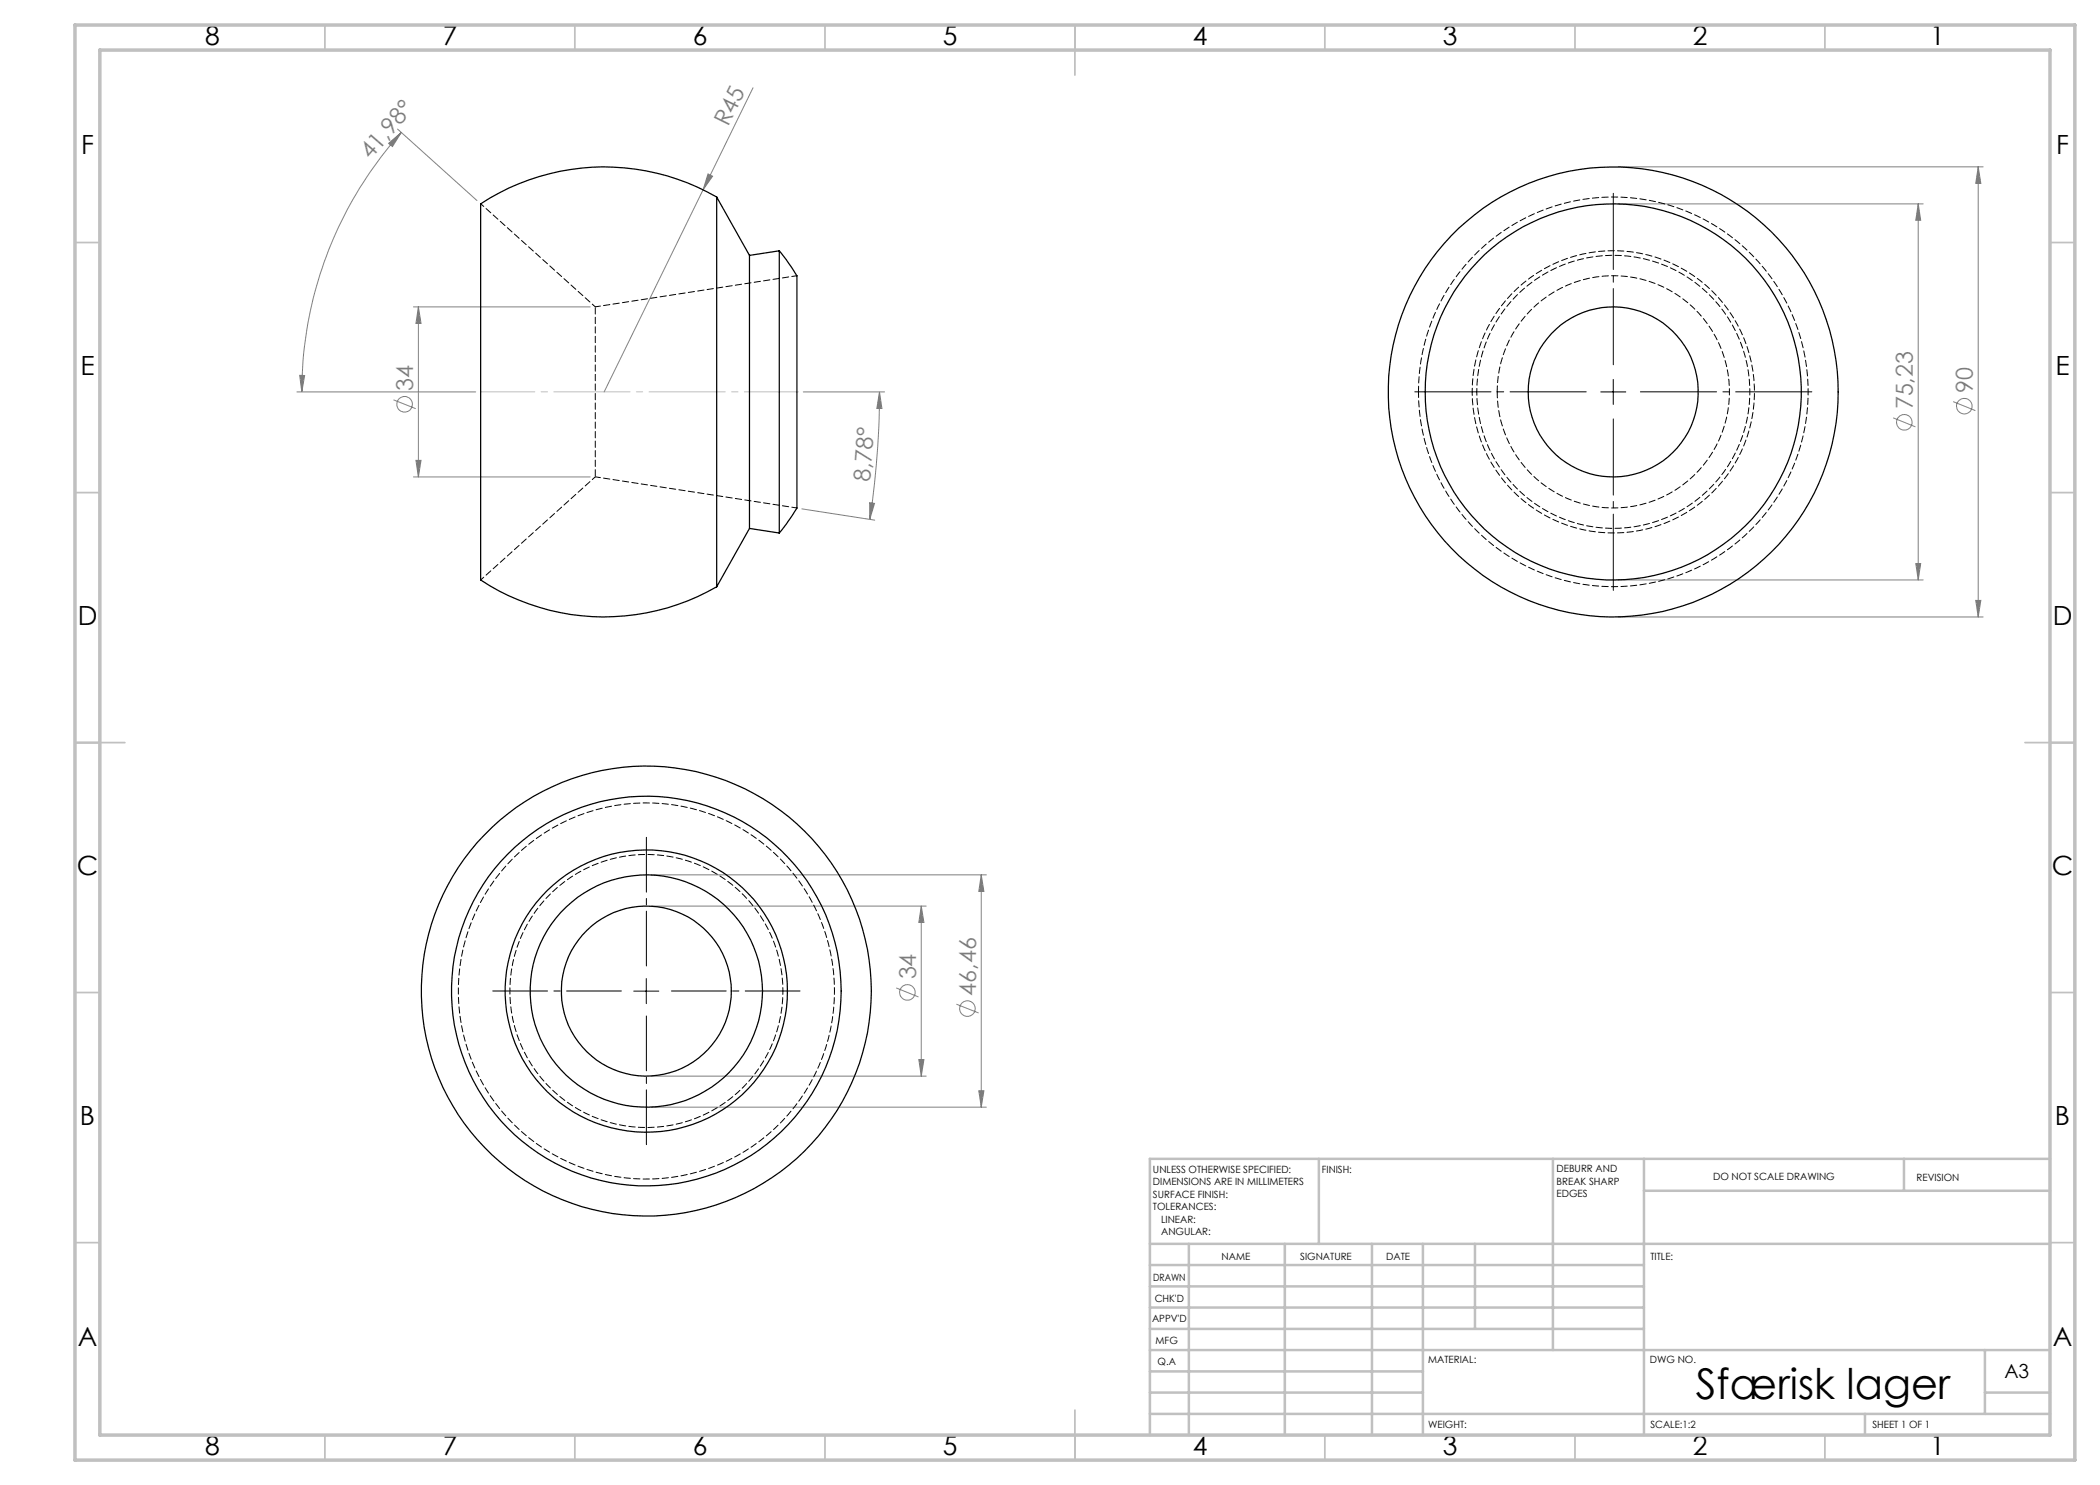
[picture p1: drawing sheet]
<svg xmlns="http://www.w3.org/2000/svg" width="420mm" height="297mm" viewBox="0 0 420 297" stroke-linecap="round" stroke-linejoin="round" font-family="sans-serif">
<g fill="none" stroke="#808080" stroke-width=".2">
<path d="M150.6 17.6l-10 20.4M77.7 28.7l2.6-2.2-1.8 2.8zM79.5 25.8l15.9 14.3M80.3 26.5a77.6 77.6 0 0 0-19.9 51.9M140.6 38l-19.8 40.4M141.6 34.8l.9 .4-1.9 2.8zM323.6 33.4h73M395.6 33.4l.6 3.3h-1.1zM395.6 33.4v90M323.6 40.8h61M383.6 40.8l.5 3.3h-.9zM383.6 40.8v75.2"/>
<path d="M59.4 78.4h35.7M59.9 75.1h1l-.5 3.3zM78.7 80l4.4 1.7M82.7 61.4h35.3M83.7 61.4l.5 3.3h-1zM83.7 61.4v34M160.7 78.4h16.2M175.9 78.4l.5 3.3h-1zM175.9 78.4a171 171 0 0 1-1.9 25.5M82.7 95.4h35.3M83.2 92.1h1l-.5 3.3zM378.6 83.6l4.5 1.8"/>
<path d="M390.6 80.3l4.5 1.8M160.4 101.8l14.5 2.2M173.9 100.5l1 .2-.9 3.2zM323.6 116h61M383.2 112.7h.9l-.5 3.3zM323.6 123.4h73M395.1 120.1h1.1l-.6 3.3zM130.2 175h67.1M196.3 175l.5 3.3h-1zM196.3 175v46.4M130.2 181.2h55M179.2 197.6l4.5 1.8"/>
<path d="M184.3 181.2l.5 3.3h-1zM184.3 181.2v34M130.2 215.2h55M183.8 211.9h1l-.5 3.3zM191.3 200.8l4.4 1.8M195.8 218.2h1l-.5 3.2zM130.2 221.4h67.1"/>
<circle cx="80.9" cy="80.9" r="1.55"/>
<circle cx="380.9" cy="84.5" r="1.56"/>
<circle cx="392.9" cy="81.2" r="1.56"/>
<circle cx="181.5" cy="198.5" r="1.56"/>
<circle cx="193.5" cy="201.7" r="1.55"/>
</g>
<path d="M317.7 78.4h-35.2M322.7 73.4v-35.1M327.7 78.4h35.1M322.7 83.4v35.1" fill="none" stroke="#000" stroke-width=".2" stroke-dasharray="15.2 1.3 1.3 1.3" stroke-dashoffset="-.4"/>
<path d="M124.3 198.2h-25.8M129.3 193.2v-25.7M134.3 198.2h25.7M129.3 203.2v25.7" fill="none" stroke="#000" stroke-width=".2" stroke-dasharray="15.2 1.3 1.3 1.3" stroke-dashoffset="4.3"/>
<path d="M320.1 78.4h5.1M322.7 75.9v5M126.8 198.2h5M129.3 195.7v5" fill="none" stroke="#000" stroke-width=".2"/>
<path d="M96.1 78.4h63.6" fill="none" stroke="#c0c0c0" stroke-width=".2" stroke-dasharray="15.2 1.3 1.3 1.3" stroke-dashoffset="4.4"/>
<g fill="none" stroke="#c0c0c0" stroke-width=".35">
<path d="M65 5v5M115 5v5M165 5v5M215 5v10M265 5v5M315 5v5M365 5v5M15 48.5h5M410 48.5h5M15 98.5h5M410 98.5h5M15 148.5h10"/>
<path d="M405 148.5h10M15 198.5h5M410 198.5h5M15 248.5h5M410 248.5h5M65 287v5M115 287v5M165 287v5M215 282v10M265 287v5M315 287v5M365 287v5"/>
</g>
<g fill="none" stroke="#c0c0c0" stroke-width=".5">
<path d="M263.8 231.8v17M310.6 231.8v38.2M328.8 231.8v55.2M328.8 238.2h81.2M380.8 231.8v6.4M410 231.8h-180v55.2M230 248.8h180M230 257.3h98.8M230 253h98.8M237.8 248.8v38.2M257 248.8v38.2M274.4 248.8v38.2"/>
<path d="M284.6 248.8v38.2M295 248.8v17M230 265.8h98.8M230 261.5h98.8M230 278.5h54.6M230 274.3h54.6M230 270h180M397 278.5h13M397 270v12.8M230 282.8h180M373 282.8v4.2"/>
</g>
<path d="M15 5h400v287h-400zM20 10h390v277h-390z" fill="none" stroke="#c0c0c0" stroke-width=".7"/>
<g fill="#808080">
<path d="M141.6 34.8l.9 .4-1.9 2.8z"/>
<path d="M77.7 28.7l2.6-2.2-1.8 2.8zM59.9 75.1h1l-.5 3.3z"/>
<path d="M173.9 100.5l1 .2-.9 3.2zM175.9 78.4l.5 3.3h-1z"/>
<path d="M83.7 61.4l.5 3.3h-1zM83.2 92.1h1l-.5 3.3zM395.6 33.4l.6 3.3h-1.1zM395.1 120.1h1.1l-.6 3.3zM383.6 40.8l.5 3.3h-.9zM383.2 112.7h.9l-.5 3.3zM184.3 181.2l.5 3.3h-1zM183.8 211.9h1l-.5 3.3zM196.3 175l.5 3.3h-1zM195.8 218.2h1l-.5 3.2z"/>
</g>
<g fill="none" stroke="#000" stroke-width=".25">
<path d="M143.3 39.4a44.8 44.8 0 0 0-47.2 1.4v75.1a44.8 44.8 0 0 0 47.2 1.5M143.3 39.4v78M143.3 39.4l6.6 11.7M149.9 51.1v54.6M155.9 50.2l1.4 1.8 1.7 2.5a3 3 0 0 1 .4 2.3v43.2a3.1 3.1 0 0 1-.8 2.9l-2.7 3.7M155.9 50.2v56.4M155.9 50.2l-6 .9M149.9 105.7l-6.6 11.7M149.9 105.7l6 .9"/>
<circle cx="322.6" cy="78.4" r="45"/>
<circle cx="322.6" cy="78.4" r="17"/>
<circle cx="322.7" cy="78.4" r="37.6"/>
<circle cx="129.3" cy="198.2" r="28.2"/>
<circle cx="129.3" cy="198.2" r="39"/>
<circle cx="129.3" cy="198.2" r="17"/>
<circle cx="129.3" cy="198.2" r="45"/>
<circle cx="129.3" cy="198.2" r="23.2"/>
</g>
<path d="M119.1 61.4v34" fill="none" stroke="#000" stroke-width=".2" stroke-dasharray="1.3 .6" stroke-dashoffset="-.2"/>
<path d="M119.1 61.4l-23-20.6M294.4 78.4a28.2 28.2 0 0 1 41.9-24.8 28.2 28.2 0 0 1 1.4 48.6 28.2 28.2 0 0 1-43.2-22.2l-.1-1.6M96.1 116l23-20.6" fill="none" stroke="#000" stroke-width=".2" stroke-dasharray="1.3 .6" stroke-dashoffset=".5"/>
<path d="M159.4 55.1l-40.3 6.3M119.1 95.4l40.3 6.2" fill="none" stroke="#000" stroke-width=".2" stroke-dasharray="1.3 .6" stroke-dashoffset=".2"/>
<path d="M283.7 78.4a39 39 0 0 1 57.9-34.1 39 39 0 0 1 1.7 67.2 39 39 0 0 1-59.6-31.2v-1.9M299.4 78.4a23.2 23.2 0 0 1 34.4-20.4 23.2 23.2 0 0 1 1.3 40 23.2 23.2 0 0 1-35.6-18.1l-.1-1.5" fill="none" stroke="#000" stroke-width=".2" stroke-dasharray="1.3 .6" stroke-dashoffset=".1"/>
<path d="M295.4 78.4a27.3 27.3 0 0 1 40.4-24 27.3 27.3 0 0 1 1.5 47 27.3 27.3 0 0 1-41.9-21.4v-1.6M156.6 198.2a27.3 27.3 0 0 0-40.5-23.9 27.3 27.3 0 0 0-1.4 47 27.3 27.3 0 0 0 41.8-21.5l.1-1.6M166.9 198.2a37.6 37.6 0 0 1-55.9 32.9 37.6 37.6 0 0 1-1.6-64.8 37.6 37.6 0 0 1 57.4 30l.1 1.9" fill="none" stroke="#000" stroke-width=".2" stroke-dasharray="1.3 .6" stroke-dashoffset=".6"/>
<text font-size="8.5" x="339.2" y="279.7">Sfærisk lager</text>
<g font-size="5.3">
<text x="41" y="9">8</text>
<text x="88.5" y="9">7</text>
<text x="138.5" y="9">6</text>
<text x="188.5" y="9">5</text>
<text x="238.5" y="9">4</text>
<text x="288.5" y="9">3</text>
<text x="338.5" y="9">2</text>
<text x="386" y="9">1</text>
<text x="16.2" y="30.7">F</text>
<text x="411.2" y="30.7">F</text>
<text x="16.1" y="75">E</text>
<text x="411.1" y="75">E</text>
<text x="15.5" y="125">D</text>
<text x="410.5" y="125">D</text>
<text x="15.4" y="175">C</text>
<text x="410.4" y="175">C</text>
<text x="16" y="225">B</text>
<text x="411" y="225">B</text>
<text x="15.5" y="269.2">A</text>
<text x="410.5" y="269.2">A</text>
<text x="41" y="291">8</text>
<text x="88.5" y="291">7</text>
<text x="138.5" y="291">6</text>
<text x="188.5" y="291">5</text>
<text x="238.5" y="291">4</text>
<text x="288.5" y="291">3</text>
<text x="338.5" y="291">2</text>
<text x="386" y="291">1</text>
</g>
<g font-size="4.7" fill="#808080">
<text x="145.6" y="25.5" transform="rotate(-64 145.6 25.5)">R45</text>
<text x="74.1" y="32.1" transform="rotate(-49 74.1 32.1)">41,98°</text>
<text x="82.6" y="78.3" transform="rotate(-90 82.6 78.3)">34</text>
<text x="382.6" y="81.9" transform="rotate(-90 382.6 81.9)">75,23</text>
<text x="394.6" y="78.6" transform="rotate(-90 394.6 78.6)">90</text>
<text x="174" y="96.5" transform="rotate(-86 174 96.5)">8,78°</text>
<text x="183.2" y="195.9" transform="rotate(-90 183.2 195.9)">34</text>
<text x="195.2" y="199.1" transform="rotate(-90 195.2 199.1)">46,46</text>
</g>
<text font-size="3.9" x="400.9" y="275.5">A3</text>
<g font-size="2">
<text x="230.6" y="234.6">UNLESS OTHERWISE SPECIFIED:</text>
<text x="230.6" y="237.1">DIMENSIONS ARE IN MILLIMETERS</text>
<text x="230.6" y="239.6">SURFACE FINISH:</text>
<text x="264.4" y="234.6">FINISH:</text>
<text x="311.3" y="234.5">DEBURR AND</text>
<text x="311.3" y="237">BREAK SHARP</text>
<text x="311.3" y="239.5">EDGES</text>
<text x="342.6" y="236">DO NOT SCALE DRAWING</text>
<text x="383.3" y="236.2">REVISION</text>
<text x="230.6" y="242.1">TOLERANCES:</text>
<text x="232.2" y="244.6">LINEAR:</text>
<text x="232.2" y="247.1">ANGULAR:</text>
<text x="244.3" y="252">NAME</text>
<text x="260" y="251.9">SIGNATURE</text>
<text x="277.2" y="251.9">DATE</text>
<text x="330.1" y="251.9">TITLE:</text>
<text x="230.6" y="256.1">DRAWN</text>
<text x="230.9" y="260.3">CHK'D</text>
<text x="230.4" y="264.4">APPV'D</text>
<text x="231.1" y="268.8">MFG</text>
<text x="231.5" y="273">Q.A</text>
<text x="285.6" y="272.5">MATERIAL:</text>
<text x="330" y="272.5">DWG NO.</text>
<text x="285.6" y="285.5">WEIGHT:</text>
<text x="330.1" y="285.6">SCALE:1:2</text>
<text x="374.5" y="285.6">SHEET 1 OF 1</text>
</g>
</svg>
